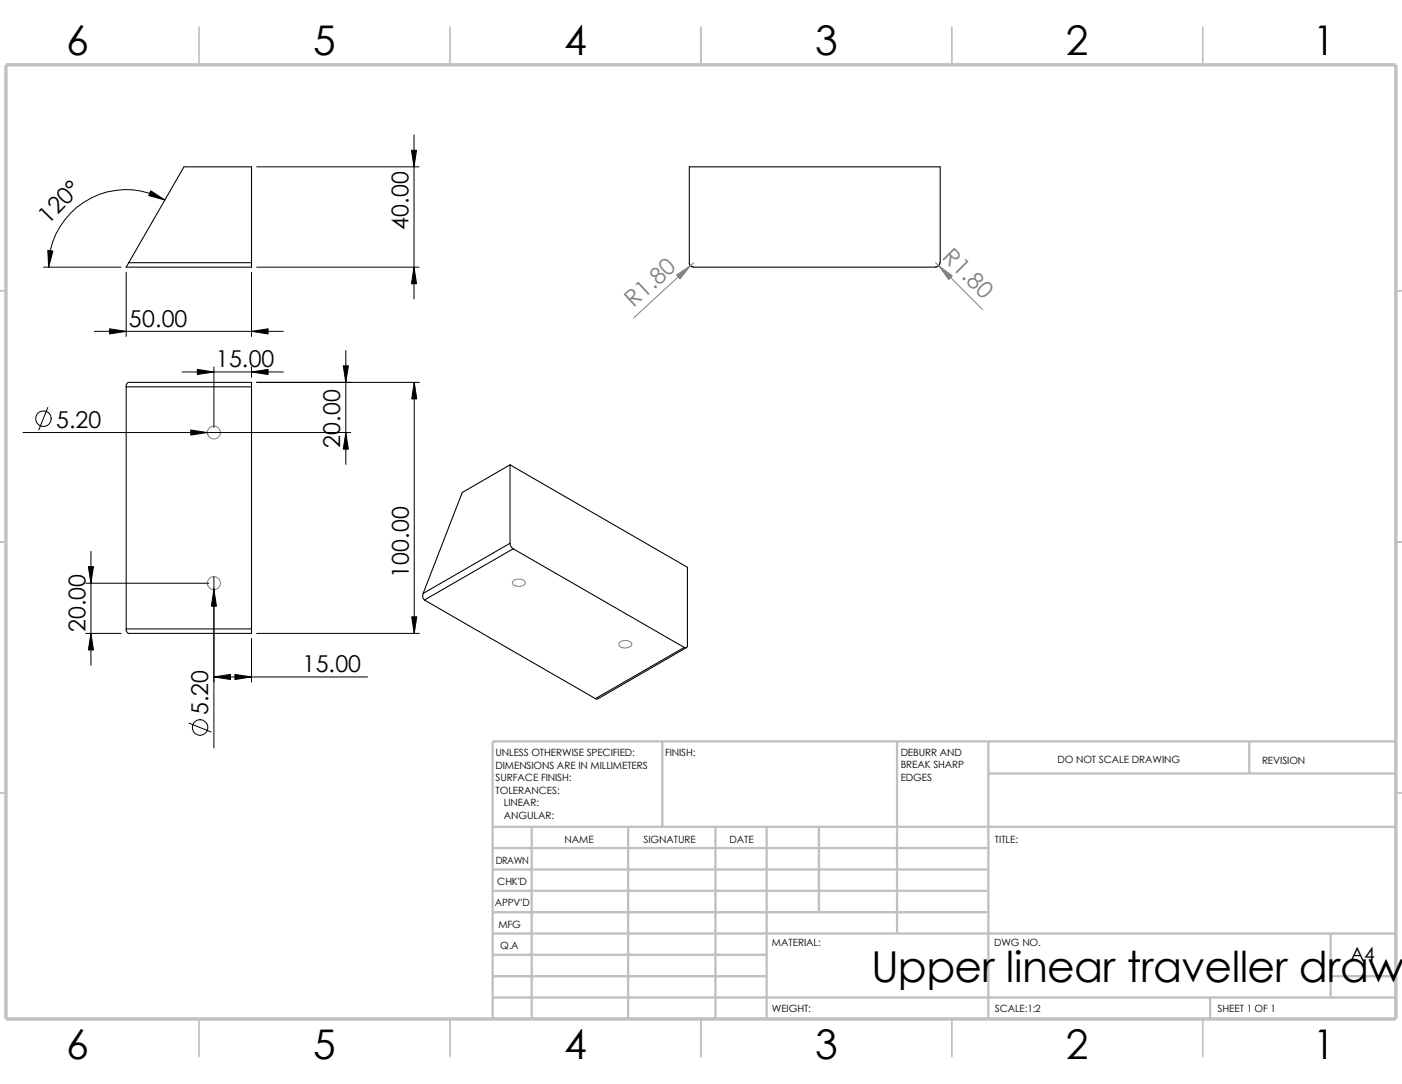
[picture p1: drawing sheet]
<svg xmlns="http://www.w3.org/2000/svg" width="279mm" height="216mm" viewBox="0 0 279 216" stroke-linecap="round" stroke-linejoin="round" font-family="sans-serif">
<g fill="none" stroke="#c0c0c0" stroke-width=".34">
<path d="M39.7 5.4v7.5M89.7 5.4v7.5M139.7 5.4v7.5M189.7 5.4v7.5M239.7 5.4v7.5M-.1 57.9h1.3M278.2 57.9h1.2M-.1 107.9h1.3M278.2 107.9h1.2M-.1 157.9h1.3M278.2 157.9h1.2M39.7 202.9v7.5"/>
<path d="M89.7 202.9v7.5M139.7 202.9v7.5M189.7 202.9v7.5M239.7 202.9v7.5"/>
</g>
<g fill="none" stroke="#c0c0c0" stroke-width=".47">
<path d="M132 147.7v17M178.8 147.7v38.2M197 147.7v55.2M197 154.1h81.2M249 147.7v6.4M278.2 147.7h-180v55.2M98.2 164.7h180M98.2 168.9h98.8M98.2 173.2h98.8M98.2 177.4h98.8M106 164.7v38.2M125.2 164.7v38.2"/>
<path d="M142.6 164.7v38.2M152.8 164.7v38.2M163.2 164.7v17M98.2 194.4h54.6M98.2 198.7h180M98.2 181.7h98.8M98.2 190.2h54.6M98.2 185.9h180M241.2 198.7v4.2M265.2 194.4h13M265.2 185.9v12.8"/>
</g>
<path d="M1.2 12.9h277v190h-277z" fill="none" stroke="#c0c0c0" stroke-width=".68" stroke-linecap="butt"/>
<g fill="none" stroke="#000" stroke-width=".21">
<path d="M25.7 52.3l-.6 .9h25v-.9M25.7 52.3l11-19.1h13.4v19.1M25.7 52.3h24.4M187.4 52.3v-19.1h-50v19.4l.6 .6h48.4l.8-.4 .1-.5M25.1 77h25M25.1 77v48.3M50.1 77v-.8h-24.4a.74 .74 0 0 0-.6 .8M50.1 77v48.3M101.6 92.6l35.4 20.4v15.6a.39 .39 0 0 1-.2 .4 .39 .39 0 0 1-.4-.1M101.6 92.6v15.6M101.6 92.6l-9.5 5.5-7.8 20.1M84.3 118.2a1.16 1.16 0 0 0 .3 1.3"/>
<path d="M84.6 119.5l34.1 19.6M101.6 108.2a1.42 1.42 0 0 0 .7 1.1M101.6 108.2l-17.3 10M102.3 109.3l-17.7 10.2M102.3 109.3l34.1 19.6M25.1 125.3h25M25.1 125.3v.1a.7 .7 0 0 0 .6 .8h24.4v-.9M136.4 128.9l-17.7 10.2M136.8 129l-17.6 10.2-.5-.1"/>
</g>
<g fill="none" stroke="#808080" stroke-width=".2">
<path d="M138.3 52.3l-12 11M186.4 52.3l9.4 9.4M102.2 115.8a1.7 1.7 0 0 1 2.5 .2 1.32 1.32 0 0 1-1.9 .7l-.6-.4zM123.4 128a1.7 1.7 0 0 1 2.5 .2 .87 .87 0 0 1-1 .8 1.28 1.28 0 0 1-1.6-.7z"/>
<circle cx="42.6" cy="86.1" r="1.31"/>
<circle cx="42.6" cy="116.1" r="1.29"/>
</g>
<g fill="none" stroke="#000" stroke-width=".2">
<path d="M32.9 39.8a15.5 15.5 0 0 0-23.2 13.4M51.1 33.2h32.4M82.5 26.9v32.7M8.7 53.2h15.4M25.1 54.2v12.8M50.1 54.2v12.8M51.1 53.2h32.4M18.8 66h37.7M36.3 74.1h20.2M42.6 73.1v12M50.1 73.1v2M51.1 76.2h32.5"/>
<path d="M68.9 69.8v22.7M82.5 76.2v50M4.6 86.1h65.3M9.5 81.2l-1.8 4.4M17.1 116.2h24.5M18.1 109.8v22.7M42.6 114.9v34.1M17.1 126.2h7M42.6 134.8h30.6M50.1 127.2v8.6M51.1 126.2h32.5M37.6 144l4.5 1.8"/>
<circle cx="8.6" cy="83.4" r="1.56"/>
<circle cx="39.9" cy="144.9" r="1.56"/>
</g>
<g fill="#000" stroke="#000" stroke-width=".2">
<path d="M30.1 38l2.8 1.8-3.3-.9zM82 29.9h1l-.5 3.3zM9.5 49.9l1 .1-.8 3.2zM82.5 53.2l.5 3.3h-1zM21.8 65.5l3.3 .5-3.3 .5zM39.3 73.6l3.3 .5-3.3 .5zM50.1 66l3.3-.5v1zM50.1 74.1l3.3-.5v1zM68.4 72.9h1l-.5 3.3zM82.5 76.2l.6 3.3h-1.1zM38 85.6l3.3 .5-3.3 .6zM68.9 86.1l.5 3.4h-1z"/>
<path d="M17.6 112.9h1l-.5 3.3zM42.6 117.4l.5 3.3h-1zM18.1 126.2l.5 3.3h-1zM42.6 134.8l3.3-.5v1zM46.8 134.3l3.3 .5-3.3 .5zM82 122.9h1.1l-.6 3.3z"/>
</g>
<g fill="#808080" stroke="#808080" stroke-width=".2">
<path d="M134.8 54.8l2.8-1.9-2.1 2.6z"/>
<path d="M187.1 53l2.7 1.9-.7 .8z"/>
</g>
<text font-size="8.5" x="173.6" y="195.7">Upper linear traveller drawi</text>
<g font-size="8.1">
<text x="13.2" y="10.9">6</text>
<text x="62.4" y="10.9">5</text>
<text x="112.4" y="10.9">4</text>
<text x="162.4" y="10.9">3</text>
<text x="212.4" y="10.9">2</text>
<text x="261.7" y="10.9">1</text>
<text x="13.2" y="210.9">6</text>
<text x="62.4" y="210.9">5</text>
<text x="112.4" y="210.9">4</text>
<text x="162.4" y="210.9">3</text>
<text x="212.4" y="210.9">2</text>
<text x="261.7" y="210.9">1</text>
</g>
<g font-size="4.6">
<text x="9.6" y="44.8" transform="rotate(-46 9.6 44.8)">120°</text>
<text x="81.4" y="45.8" transform="rotate(-90 81.4 45.8)">40.00</text>
<text x="25.7" y="65.1">50.00</text>
<text x="43" y="73.2">15.00</text>
<text x="11.2" y="85.2">5.20</text>
<text x="67.8" y="89.2" transform="rotate(-90 67.8 89.2)">20.00</text>
<text x="81.4" y="115.1" transform="rotate(-90 81.4 115.1)">100.00</text>
<text x="17" y="126" transform="rotate(-90 17 126)">20.00</text>
<text x="60.3" y="133.9">15.00</text>
<text x="41.5" y="142.4" transform="rotate(-90 41.5 142.4)">5.20</text>
</g>
<g font-size="4.6" fill="#808080">
<text x="187.6" y="51.3" transform="rotate(45 187.6 51.3)">R1.80</text>
<text x="126.3" y="61.4" transform="rotate(-43 126.3 61.4)">R1.80</text>
</g>
<text font-size="3.9" x="269.1" y="191.5">A4</text>
<g font-size="2">
<text x="98.8" y="150.6">UNLESS OTHERWISE SPECIFIED:</text>
<text x="98.8" y="153.1">DIMENSIONS ARE IN MILLIMETERS</text>
<text x="98.8" y="155.6">SURFACE FINISH:</text>
<text x="132.5" y="150.6">FINISH:</text>
<text x="179.5" y="155.5">EDGES</text>
<text x="179.5" y="150.5">DEBURR AND</text>
<text x="179.5" y="153">BREAK SHARP</text>
<text x="210.8" y="151.9">DO NOT SCALE DRAWING</text>
<text x="251.5" y="152.1">REVISION</text>
<text x="98.8" y="158.1">TOLERANCES:</text>
<text x="100.4" y="160.6">LINEAR:</text>
<text x="100.4" y="163.1">ANGULAR:</text>
<text x="112.5" y="168">NAME</text>
<text x="128.2" y="167.9">SIGNATURE</text>
<text x="145.4" y="167.9">DATE</text>
<text x="198.3" y="167.9">TITLE:</text>
<text x="98.8" y="172.1">DRAWN</text>
<text x="99.1" y="176.3">CHK'D</text>
<text x="98.6" y="180.4">APPV'D</text>
<text x="99.3" y="184.8">MFG</text>
<text x="99.7" y="189">Q.A</text>
<text x="153.8" y="188.5">MATERIAL:</text>
<text x="198.1" y="188.5">DWG NO.</text>
<text x="153.8" y="201.5">WEIGHT:</text>
<text x="198.2" y="201.6">SCALE:1:2</text>
<text x="242.7" y="201.6">SHEET 1 OF 1</text>
</g>
</svg>
